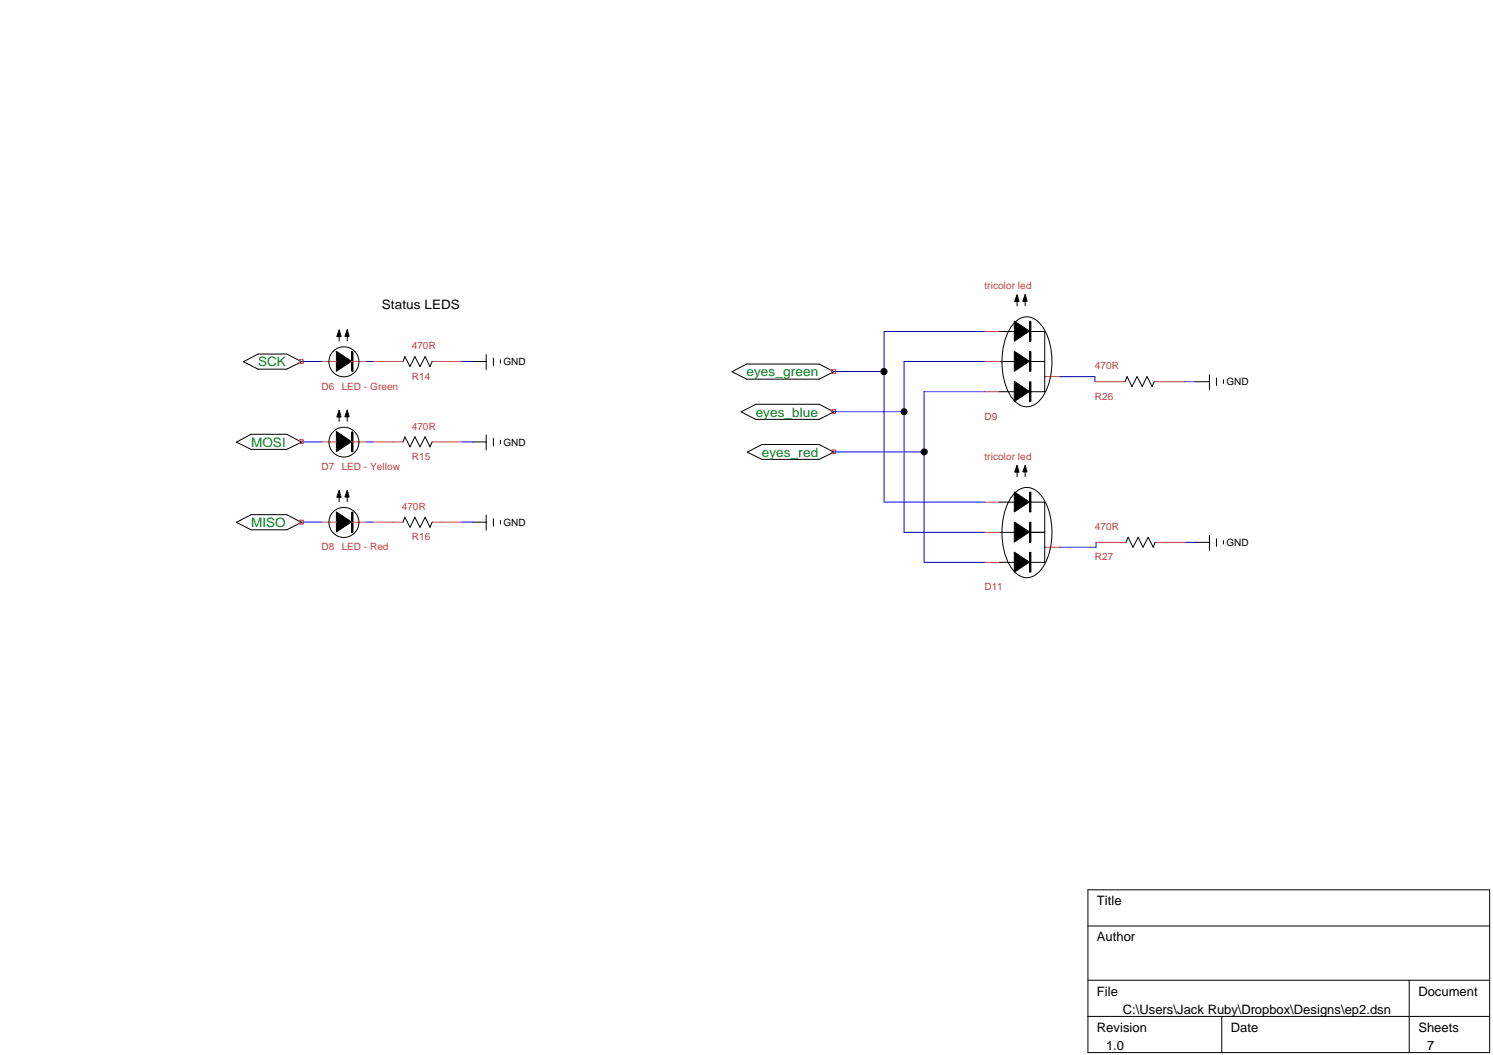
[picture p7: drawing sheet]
<svg xmlns="http://www.w3.org/2000/svg" width="297mm" height="210mm" viewBox="0 0 297 210" stroke-linecap="round" stroke-linejoin="round" font-family="sans-serif">
<path d="M70.1 69.9v4M205 63.9v4M205 69.9v4M205 75.9v4M70.1 85.9v4M205 97.9v4M70.1 101.9v4M205 103.9v4M205 109.9v3.9" fill="none" stroke="#000" stroke-width=".25"/>
<g fill="none" stroke="#000" stroke-width=".2">
<path d="M202.3 58.6l.4 1.4h-.8zM202.3 59.6v1.3M204 58.6l.3 1.3h-.8zM204 59.6v1.2M48.4 72l2.9-1.6h5.8l2.9 1.6-2.9 1.4h-5.8zM66.9 69.9l3 2-3 2zM67.5 65.6l.4 1.4h-.9zM67.5 66.6v1.3M69.1 65.6l.4 1.3h-.9zM69.1 66.6v1.2M70 69.9h.2v4h-.2zM80.2 71.9l.4-.9 1 1.9 .9-1.9 1.1 1.9 1-1.9 1 1.9 .4-1"/>
<path d="M93.9 71.9h2.8M96.7 70.5v3M98.2 71.2v1.5M99.6 71.6v.7M145.6 74l2.9-1.6h14.5l2.9 1.6-2.9 1.4h-14.5zM198.8 71.9h3M198.8 77.9h3M198.8 66h3M201.6 64.5a3.3 3.3 0 0 1 5.4 0 13.6 13.6 0 0 1 1.5 12.4 5.9 5.9 0 0 1-3.5 3.9 3.7 3.7 0 0 1-4-2.1 14.3 14.3 0 0 1 0-13.5zM201.8 69.9l3 2-3 2zM201.8 75.9l3 2-3 2zM201.8 63.9l3 2-3 2z"/>
<path d="M204.8 69.9h.3v4h-.3zM204.8 75.9h.3v4h-.3zM204.8 63.9h.3v4h-.3zM204.8 66h3.1v5.9h-3.1h3.1v6h-3.1M223.8 75.9l.4-1 1 2 1-2 1 2 1-2 1 2 .4-1M237.8 75.9h2.8M240.6 74.5v3M242 75.2v1.5M243.4 75.6v.7M47 88l2.9-1.6h7.2l2.9 1.6-2.9 1.4h-7.2zM66.9 85.9l3 2-3 2zM67.5 81.6l.4 1.4h-.9z"/>
<path d="M67.5 97.6l.4 1.3h-.9zM67.5 82.6v1.3M67.5 98.6v1.3M69.1 81.6l.4 1.3h-.9zM69.1 97.6l.4 1.3h-.9zM69.1 82.6v1.2M69.1 98.6v1.2M70 85.9h.2v4h-.2zM80.2 87.9l.4-1 1 2 .9-2 1.1 2 1-2 1 2 .4-1M93.9 87.9h2.8M96.7 86.5v3M98.2 87.2v1.5"/>
<path d="M99.6 87.6v.7M147.4 82l3-1.6h12.6l2.9 1.6-2.9 1.4h-12.6zM148.7 90l2.9-1.6h11.4l2.9 1.6-2.9 1.4h-11.4zM198.8 99.9h3M201.6 98.4a3.3 3.3 0 0 1 5.4 0 13.7 13.7 0 0 1 1.5 12.4 5.9 5.9 0 0 1-3.5 4 3.7 3.7 0 0 1-4-2.1 14.4 14.4 0 0 1 0-13.5zM201.8 97.9l3 2-3 2zM202.3 92.6l.4 1.3h-.8zM202.3 93.6v1.3M204 92.6l.3 1.3h-.8zM204 93.6v1.2M204.8 97.9h.3v4h-.3zM204.8 99.9h3.1v6h-3.1h3.1v6h-3.1"/>
<path d="M47 103.9l2.9-1.5h7.2l2.9 1.5-2.9 1.5h-7.2zM66.9 101.9l3 1.9-3 2zM70 101.9h.2v4h-.2zM80.2 103.9l.4-1 1 2 .9-2 1.1 2 1-2 1 2 .4-1M93.9 103.9h2.8M96.7 102.5v3M98.2 103.2v1.5M99.6 103.5v.8M198.8 111.9h3M198.8 105.9h3M201.8 103.8l3 2-3 2.1zM201.8 109.9l3 1.9-3 2z"/>
<path d="M204.8 103.9h.3v4h-.3zM204.8 109.9h.3v3.9h-.3zM224 107.9l.4-1 1 2 1-2 1 2 1-2 1 2 .4-1M237.8 107.9h2.8M240.6 106.5v3M242 107.2v1.5M243.4 107.6v.6M216.4 177h80v32.4h-80zM216.4 184.2h80M216.4 195h80M280.4 195v14.4M216.4 202.2h80"/>
<path d="M243.1 202.2v7.2"/>
<circle cx="68.4" cy="72" r="2.99"/>
<circle cx="175.9" cy="73.9" r=".62"/>
<circle cx="68.4" cy="88" r="2.98"/>
<circle cx="179.9" cy="81.9" r=".59"/>
<circle cx="183.9" cy="89.9" r=".61"/>
<circle cx="68.4" cy="103.9" r="2.99"/>
</g>
<g fill="#000">
<path d="M202.3 58.6l.4 1.4h-.8zM204 58.6l.3 1.3h-.8zM67.5 65.6l.4 1.4h-.9zM69.1 65.6l.4 1.3h-.9zM66.9 69.9l3 2-3 2zM201.8 69.9l3 2-3 2zM201.8 75.9l3 2-3 2zM201.8 63.9l3 2-3 2zM67.5 81.6l.4 1.4h-.9zM67.5 97.6l.4 1.3h-.9zM69.1 81.6l.4 1.3h-.9zM69.1 97.6l.4 1.3h-.9z"/>
<path d="M66.9 85.9l3 2-3 2zM202.3 92.6l.4 1.3h-.8zM204 92.6l.3 1.3h-.8zM201.8 97.9l3 2-3 2zM66.9 101.9l3 1.9-3 2zM201.8 103.8l3 2-3 2.1zM201.8 109.9l3 1.9-3 2z"/>
<circle cx="175.9" cy="73.9" r=".62"/>
<circle cx="179.9" cy="81.9" r=".59"/>
<circle cx="183.9" cy="89.9" r=".61"/>
</g>
<g fill="none" stroke="#c04040" stroke-width=".2">
<path d="M64 71.9h3M70 71.9h3M74.2 71.9h6M86 71.9h5.9M195.9 71.9h2.9M195.9 77.9h2.9M195.9 66h2.9M207.9 74.9h3M217.8 75.9h6M229.6 75.9h6M64 87.9h3M70 87.9h3"/>
<path d="M74.2 87.9h6M86 87.9h5.9M195.9 99.9h2.9M64 103.9h3M70 103.9h3M74.2 103.9h6M86 103.9h5.9M195.9 111.9h2.9M195.9 105.9h2.9M207.9 108.9h3M218.1 107.9h5.9M229.8 107.9h6"/>
</g>
<g fill="none" stroke="#00f" stroke-width=".2">
<path d="M60 71.9h4M73 71.9h1.2M91.9 71.9h2M165.9 73.9h10M195.9 71.9h-16v34h16M195.9 77.9h-12v34h12M195.9 66h-20v33.9h20M210.9 74.9h6.9v1M235.6 75.9h2.2M60 87.9h4M73 87.9h1.2M91.9 87.9h2"/>
<path d="M165.9 89.9h18M165.9 81.9h14M60 103.9h4M73 103.9h1.2M91.9 103.9h2M218.1 107.9v1h-7.2M235.8 107.9h2"/>
</g>
<path d="M59.6 71.5h.7v.8h-.7zM165.5 73.5h.7v.8h-.7zM59.6 87.5h.7v.8h-.7zM165.5 89.5h.7v.8h-.7zM165.5 81.5h.7v.8h-.7zM59.6 103.5h.7v.8h-.7z" fill="none" stroke="#f00" stroke-width=".2"/>
<g font-size="2.6">
<text x="76" y="61.4">Status LEDS</text>
<text x="218.2" y="180.1">Title</text>
<text x="218.2" y="187.3">Author</text>
<text x="218.2" y="198.1">File</text>
<text x="223.4" y="201.7">C:\Users\Jack Ruby\Dropbox\Designs\ep2.dsn</text>
<text x="282.2" y="198.1">Document</text>
<text x="218.2" y="205.3">Revision</text>
<text x="220" y="208.9">1.0</text>
<text x="244.9" y="205.3">Date</text>
<text x="282.2" y="205.3">Sheets</text>
<text x="284" y="208.9">7</text>
</g>
<g font-size="2.6" fill="#008020">
<text x="51.3" y="72.9">SCK</text>
<text x="148.5" y="74.9">eyes_green</text>
<text x="150.4" y="82.9">eyes_blue</text>
<text x="50" y="88.9">MOSI</text>
<text x="151.6" y="90.8">eyes_red</text>
<text x="50" y="104.9">MISO</text>
</g>
<g font-size="2" fill="#c04040">
<text x="195.9" y="57.5">tricolor led</text>
<text x="82" y="69.5">470R</text>
<text x="64" y="77.5">D6</text>
<text x="68" y="77.5">LED - Green</text>
<text x="82" y="75.5">R14</text>
<text x="217.8" y="73.5">470R</text>
<text x="195.9" y="83.5">D9</text>
<text x="217.8" y="79.5">R26</text>
<text x="82" y="85.5">470R</text>
<text x="64" y="93.5">D7</text>
<text x="68" y="93.5">LED - Yellow</text>
<text x="82" y="91.5">R15</text>
<text x="195.9" y="91.5">tricolor led</text>
<text x="80" y="101.5">470R</text>
<text x="82" y="107.5">R16</text>
<text x="217.8" y="105.5">470R</text>
<text x="64" y="109.5">D8</text>
<text x="68" y="109.5">LED - Red</text>
<text x="217.8" y="111.5">R27</text>
<text x="195.9" y="117.5">D11</text>
</g>
<g font-size="2">
<text x="100.2" y="72.7">GND</text>
<text x="244" y="76.7">GND</text>
<text x="100.2" y="88.7">GND</text>
<text x="100.2" y="104.6">GND</text>
<text x="244" y="108.7">GND</text>
</g>
</svg>
